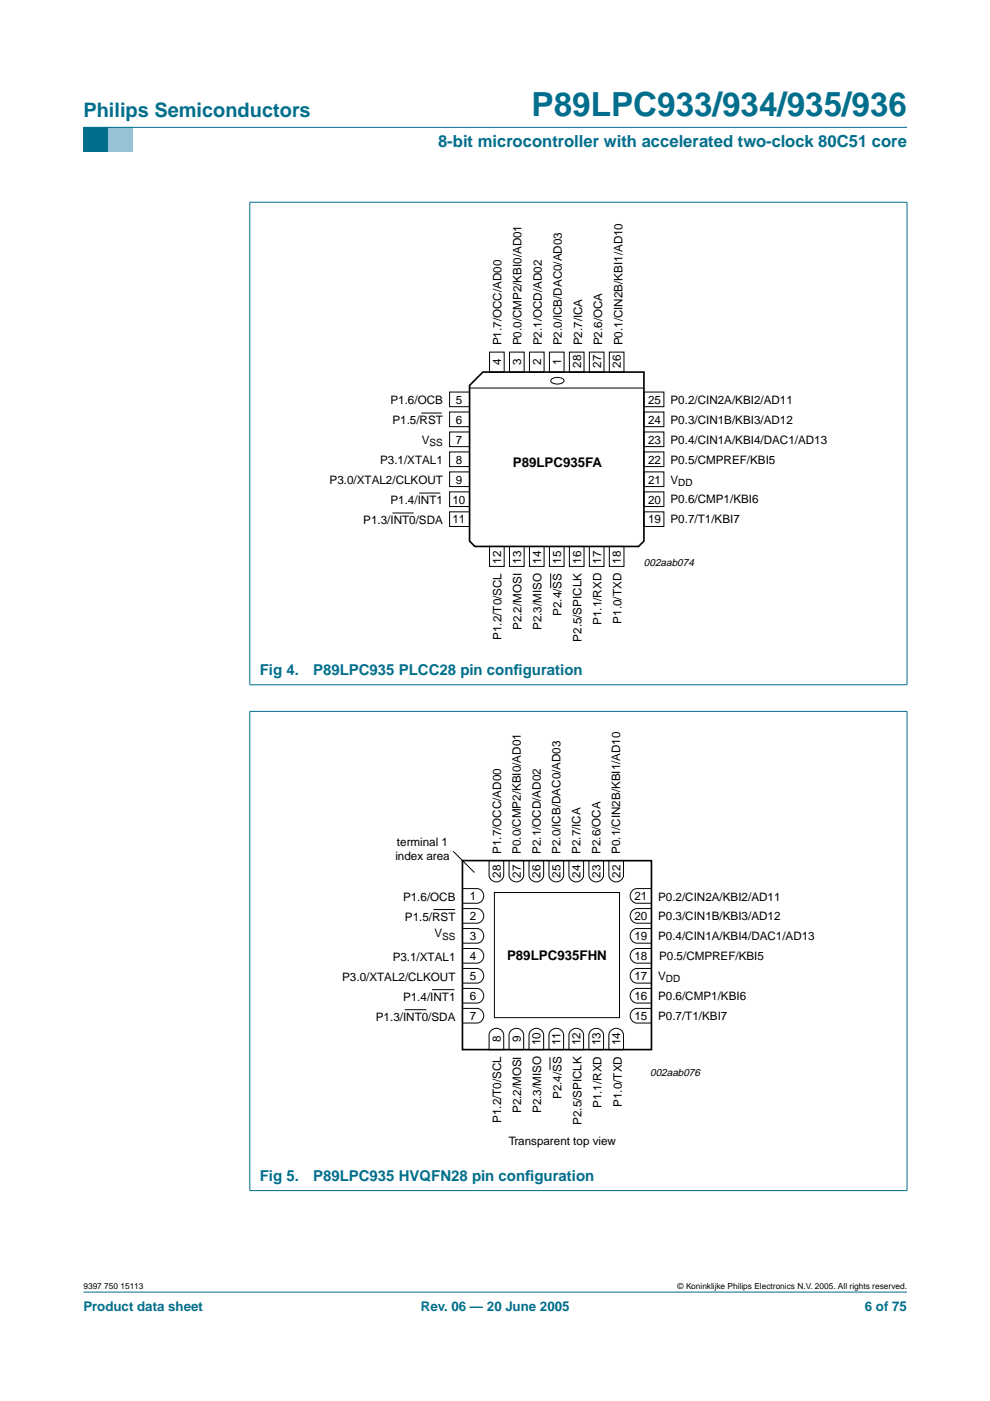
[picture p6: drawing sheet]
<svg xmlns="http://www.w3.org/2000/svg" width="210mm" height="297mm" viewBox="0 0 210 297" stroke-linecap="round" stroke-linejoin="round" font-family="sans-serif">
<path d="M17.7 273.9h174.6z" fill="#006e8c" stroke="#006e8c" stroke-width=".21"/>
<path d="M17.7 27h5.3v5.3h-5.3z" fill-rule="evenodd" fill="#006e8c"/>
<path d="M23 27h5.3v5.3h-5.3z" fill-rule="evenodd" fill="#96c4d6"/>
<g fill="#006e8c" stroke="#006e8c" stroke-width=".21">
<path d="M17.7 27h174.6z"/>
<path d="M53 42.9v102.2z"/>
<path d="M192.3 42.9v102.2z"/>
<path d="M52.9 42.9h139.5z"/>
<path d="M52.9 145.2h139.5z"/>
<path d="M53 150.9v101.5z"/>
<path d="M192.3 150.9v101.5z"/>
<path d="M52.9 150.8h139.5z"/>
<path d="M52.9 252.4h139.5z"/>
</g>
<g fill="none" stroke="#000" stroke-width=".21">
<path d="M103.8 74.7h3.1v4.2h-3.1zM108 74.7h3.1v4.2h-3.1zM112.3 74.7h3.1v4.2h-3.1zM116.5 74.7h3.1v4.2h-3.1zM120.7 74.7h3.1v4.2h-3.1zM125 74.7h3.1v4.2h-3.1zM129.2 74.7h3.1v4.2h-3.1zM95.3 83.1h4.3v3.1h-4.3zM95.3 87.4h4.3v3.1h-4.3zM95.3 91.6h4.3v3.1h-4.3zM95.3 95.8h4.3v3.1h-4.3zM116.8 80.5a2.1 2.1 0 0 1 2.7 0l.1 .2a1.76 1.76 0 0 1-2.8 0z"/>
<path d="M136.5 83.1h4.3v3.1h-4.3zM136.5 87.4h4.3v3.1h-4.3zM136.5 91.6h4.3v3.1h-4.3zM136.5 82.3h-36.9M136.5 95.8h4.3v3.1h-4.3zM95.3 100.1h4.3v3.1h-4.3zM95.3 104.3h4.3v3.1h-4.3zM95.3 108.5h4.3v3.1h-4.3zM103.8 115.9h3.1v4.2h-3.1zM108 115.9h3.1v4.2h-3.1zM112.3 115.9h3.1v4.2h-3.1zM116.5 115.9h3.1v4.2h-3.1z"/>
<path d="M120.7 115.9h3.1v4.2h-3.1zM125 115.9h3.1v4.2h-3.1zM129.2 115.9h3.1v4.2h-3.1zM136.5 100.1h4.3v3.1h-4.3zM136.5 104.3h4.3v3.1h-4.3zM136.5 108.5h4.3v3.1h-4.3z"/>
</g>
<path d="M102.4 78.9h34.1v35.8l-1.1 1.2h-34.7l-1.1-1.2v-33z" fill="none" stroke="#000" stroke-width=".35"/>
<g fill="#fff" stroke="#000" stroke-width=".21">
<path d="M89.3 87.6h4.3z"/>
<path d="M88.9 104.5h4.5z"/>
<path d="M83.2 108.8h4.5z"/>
</g>
<g fill="none" stroke="#000" stroke-width=".21">
<path d="M116.8 121.6v3.1M91.9 192.8h4.6M96.1 180.5l4.5 4.5M98.1 196.9h3.1a1.56 1.56 0 0 1 1.4 1.5 1.56 1.56 0 0 1-1.4 1.6h-3.1zM98.1 192.6h3.1a1.56 1.56 0 0 1 1.4 1.6 1.56 1.56 0 0 1-1.4 1.5h-3.1zM98.1 188.4h3.1a1.56 1.56 0 0 1 1.4 1.6 1.56 1.56 0 0 1-1.4 1.5h-3.1zM103.7 182.5h3.1v3.1a1.56 1.56 0 0 1-1.6 1.4 1.56 1.56 0 0 1-1.5-1.4zM104.8 189.2h26.6v26.6h-26.6zM107.9 182.5h3.1v3.1a1.56 1.56 0 0 1-1.5 1.4 1.56 1.56 0 0 1-1.6-1.4zM112.2 182.5h3.1v3.1a1.56 1.56 0 0 1-1.6 1.4 1.56 1.56 0 0 1-1.5-1.4zM116.4 182.5h3.1v3.1a1.56 1.56 0 0 1-1.6 1.4 1.56 1.56 0 0 1-1.5-1.4zM120.6 182.5h3.1v3.1a1.56 1.56 0 0 1-1.5 1.4 1.56 1.56 0 0 1-1.6-1.4z"/>
<path d="M124.9 182.5h3.1v3.1a1.56 1.56 0 0 1-1.6 1.4 1.56 1.56 0 0 1-1.5-1.4zM129.1 182.5h3.1v3.1a1.56 1.56 0 0 1-1.6 1.4 1.56 1.56 0 0 1-1.5-1.4zM134.2 197.2l.8-.3h3.1v3.1h-3.1a1.57 1.57 0 0 1-1.3-1.1 1.57 1.57 0 0 1 .5-1.7zM134.2 193l.8-.4h3.1v3.1h-3.1a1.57 1.57 0 0 1-1.3-1.1 1.57 1.57 0 0 1 .5-1.6zM134.2 188.7l.8-.3h3.1v3.1h-3.1a1.57 1.57 0 0 1-1.3-1.1 1.57 1.57 0 0 1 .5-1.7zM85.8 214.1h4.6M91.6 209.8h4.8M98.1 213.8h3.1a1.56 1.56 0 0 1 1.4 1.6 1.56 1.56 0 0 1-1.4 1.5h-3.1zM98.1 209.6h3.1a1.56 1.56 0 0 1 1.4 1.5 1.56 1.56 0 0 1-1.4 1.6h-3.1zM98.1 205.3h3.1a1.56 1.56 0 0 1 1.4 1.6 1.56 1.56 0 0 1-1.4 1.5h-3.1zM98.1 201.1h3.1a1.56 1.56 0 0 1 1.4 1.6 1.56 1.56 0 0 1-1.4 1.5h-3.1zM104 218.6a1.57 1.57 0 0 1 1.7-.5 1.57 1.57 0 0 1 1.1 1.3v3.1h-3.1v-3.1z"/>
<path d="M108.3 218.6a1.57 1.57 0 0 1 1.6-.5 1.57 1.57 0 0 1 1.1 1.3v3.1h-3.1v-3.1zM112.5 218.6a1.57 1.57 0 0 1 1.7-.5 1.57 1.57 0 0 1 1.1 1.3v3.1h-3.1v-3.1zM116.7 218.6a1.57 1.57 0 0 1 1.7-.5 1.57 1.57 0 0 1 1.1 1.3v3.1h-3.1v-3.1zM121 218.6a1.57 1.57 0 0 1 1.6-.5 1.57 1.57 0 0 1 1.1 1.3v3.1h-3.1v-3.1zM125.2 218.6a1.57 1.57 0 0 1 1.7-.5 1.57 1.57 0 0 1 1.1 1.3v3.1h-3.1v-3.1zM129.4 218.6a1.57 1.57 0 0 1 1.7-.5 1.57 1.57 0 0 1 1.1 1.3v3.1h-3.1v-3.1zM134.2 214.1l.8-.3h3.1v3.1h-3.1a1.57 1.57 0 0 1-1.3-1.1 1.57 1.57 0 0 1 .5-1.7zM134.2 209.9l.8-.3h3.1v3.1h-3.1a1.57 1.57 0 0 1-1.3-1.1 1.57 1.57 0 0 1 .5-1.7zM134.2 205.7l.8-.4h3.1v3.1h-3.1a1.57 1.57 0 0 1-1.3-1.1 1.57 1.57 0 0 1 .5-1.6zM134.2 201.4l.8-.3h3.1v3.1h-3.1a1.57 1.57 0 0 1-1.3-1.1 1.57 1.57 0 0 1 .5-1.7zM116.6 224.2v2.6"/>
</g>
<path d="M98.1 182.5h40v40h-40z" fill="none" stroke="#000" stroke-width=".35"/>
<text font-size="7.1" fill="#006e8c" x="112.7" y="24.7">P89LPC933/934/935/936</text>
<text font-size="4.2" fill="#006e8c" x="17.7" y="24.9">Philips Semiconductors</text>
<text font-size="3.5" fill="#006e8c" x="92.9" y="31.1">8-bit microcontroller with accelerated two-clock 80C51 core</text>
<g font-size="3.2" fill="#006e8c">
<text x="55.1" y="143.1">Fig 4.</text>
<text x="66.4" y="143.1">P89LPC935 PLCC28 pin conf</text>
<text x="108.9" y="143.1">iguration</text>
<text x="55.1" y="250.3">Fig 5.</text>
<text x="66.4" y="250.3">P89LPC935 HVQFN28 pin conf</text>
<text x="111.4" y="250.3">iguration</text>
</g>
<g font-size="2.8">
<text x="108.7" y="99.1">P89LPC935FA</text>
<text x="107.5" y="203.6">P89LPC935FHN</text>
</g>
<g font-size="2.8" fill="#006e8c">
<text x="17.7" y="278">Product data sheet</text>
<text x="89.2" y="278">Rev. 06 — 20 June 2005</text>
<text x="183.4" y="278">6 of 75</text>
</g>
<g font-size="2.5">
<text x="106.3" y="77.3" transform="rotate(-90 106.3 77.3)">4</text>
<text x="106.3" y="73.2" transform="rotate(-90 106.3 73.2)">P1.7/OCC/AD00</text>
<text x="110.5" y="77.3" transform="rotate(-90 110.5 77.3)">3</text>
<text x="110.6" y="73.2" transform="rotate(-90 110.6 73.2)">P0.0/CMP2/KBI0/AD01</text>
<text x="114.7" y="77.3" transform="rotate(-90 114.7 77.3)">2</text>
<text x="114.9" y="73.2" transform="rotate(-90 114.9 73.2)">P2.1/OCD/AD02</text>
<text x="119" y="77.3" transform="rotate(-90 119 77.3)">1</text>
<text x="119.1" y="73.2" transform="rotate(-90 119.1 73.2)">P2.0/ICB/DAC0/AD03</text>
<text x="123.4" y="73.2" transform="rotate(-90 123.4 73.2)">P2.7/ICA</text>
<text x="127.7" y="73.2" transform="rotate(-90 127.7 73.2)">P2.6/OCA</text>
<text x="132" y="73.2" transform="rotate(-90 132 73.2)">P0.1/CIN2B/KBI1/AD10</text>
<text x="123.2" y="78" transform="rotate(-90 123.2 78)">28</text>
<text x="127.4" y="78" transform="rotate(-90 127.4 78)">27</text>
<text x="131.7" y="78" transform="rotate(-90 131.7 78)">26</text>
<text x="82.8" y="85.7">P1.6/OCB</text>
<text x="83.2" y="89.9">P1.5/RST</text>
<text x="96.6" y="85.6">5</text>
<text x="96.6" y="89.8">6</text>
<text x="137.4" y="85.6">25</text>
<text x="137.4" y="89.8">24</text>
<text x="142.2" y="85.7">P0.2/CIN2A/KBI2/AD11</text>
<text x="142.2" y="89.9">P0.3/CIN1B/KBI3/AD12</text>
<text x="89.4" y="94.1">V</text>
<text x="96.6" y="94.1">7</text>
<text x="137.4" y="94.1">23</text>
<text x="142.2" y="94.1">P0.4/CIN1A/KBI4/DAC1/AD13</text>
<text x="80.6" y="98.4">P3.1/XTAL1</text>
<text x="96.6" y="98.3">8</text>
<text x="137.4" y="98.3">22</text>
<text x="142.2" y="98.3">P0.5/CMPREF/KBI5</text>
<text x="69.9" y="102.6">P3.0/XTAL2/CLKOUT</text>
<text x="82.8" y="106.8">P1.4/INT1</text>
<text x="95.9" y="106.8">10</text>
<text x="96.6" y="102.5">9</text>
<text x="137.4" y="102.5">21</text>
<text x="137.4" y="106.8">20</text>
<text x="142.2" y="102.5">V</text>
<text x="142.2" y="106.7">P0.6/CMP1/KBI6</text>
<text x="77" y="111">P1.3/INT0/SDA</text>
<text x="95.9" y="111">11</text>
<text x="137.4" y="111">19</text>
<text x="142.2" y="111">P0.7/T1/KBI7</text>
<text x="106.3" y="119.5" transform="rotate(-90 106.3 119.5)">12</text>
<text x="110.5" y="119.5" transform="rotate(-90 110.5 119.5)">13</text>
<text x="114.7" y="119.5" transform="rotate(-90 114.7 119.5)">14</text>
<text x="119" y="119.5" transform="rotate(-90 119 119.5)">15</text>
<text x="123.2" y="119.5" transform="rotate(-90 123.2 119.5)">16</text>
<text x="127.4" y="119.5" transform="rotate(-90 127.4 119.5)">17</text>
<text x="131.7" y="119.5" transform="rotate(-90 131.7 119.5)">18</text>
<text x="119.1" y="130.6" transform="rotate(-90 119.1 130.6)">P2.4/SS</text>
<text x="106.3" y="135.6" transform="rotate(-90 106.3 135.6)">P1.2/T0/SCL</text>
<text x="110.6" y="133.6" transform="rotate(-90 110.6 133.6)">P2.2/MOSI</text>
<text x="114.8" y="133.6" transform="rotate(-90 114.8 133.6)">P2.3/MISO</text>
<text x="123.3" y="136.1" transform="rotate(-90 123.3 136.1)">P2.5/SPICLK</text>
<text x="127.6" y="132.5" transform="rotate(-90 127.6 132.5)">P1.1/RXD</text>
<text x="131.8" y="132.2" transform="rotate(-90 131.8 132.2)">P1.0/TXD</text>
<text x="84.2" y="179.4">terminal 1</text>
<text x="83.8" y="182.4">index area</text>
<text x="106.2" y="181.1" transform="rotate(-90 106.2 181.1)">P1.7/OCC/AD00</text>
<text x="110.4" y="181.1" transform="rotate(-90 110.4 181.1)">P0.0/CMP2/KBI0/AD01</text>
<text x="114.7" y="181.1" transform="rotate(-90 114.7 181.1)">P2.1/OCD/AD02</text>
<text x="118.9" y="181.1" transform="rotate(-90 118.9 181.1)">P2.0/ICB/DAC0/AD03</text>
<text x="123.1" y="181.1" transform="rotate(-90 123.1 181.1)">P2.7/ICA</text>
<text x="127.3" y="181.1" transform="rotate(-90 127.3 181.1)">P2.6/OCA</text>
<text x="131.5" y="181.1" transform="rotate(-90 131.5 181.1)">P0.1/CIN2B/KBI1/AD10</text>
<text x="85.5" y="191">P1.6/OCB</text>
<text x="99.6" y="190.9">1</text>
<text x="106.2" y="186.1" transform="rotate(-90 106.2 186.1)">28</text>
<text x="110.4" y="186.1" transform="rotate(-90 110.4 186.1)">27</text>
<text x="114.6" y="186.1" transform="rotate(-90 114.6 186.1)">26</text>
<text x="118.9" y="186.1" transform="rotate(-90 118.9 186.1)">25</text>
<text x="123.1" y="186.1" transform="rotate(-90 123.1 186.1)">24</text>
<text x="127.3" y="186.1" transform="rotate(-90 127.3 186.1)">23</text>
<text x="131.6" y="186.1" transform="rotate(-90 131.6 186.1)">22</text>
<text x="134.5" y="190.9">21</text>
<text x="139.5" y="190.9">P0.2/CIN2A/KBI2/AD11</text>
<text x="85.9" y="195.3">P1.5/RST</text>
<text x="99.6" y="195.1">2</text>
<text x="134.5" y="195.1">20</text>
<text x="139.5" y="195.1">P0.3/CIN1B/KBI3/AD12</text>
<text x="83.3" y="203.7">P3.1/XTAL1</text>
<text x="92.1" y="198.8">V</text>
<text x="99.6" y="203.6">4</text>
<text x="99.6" y="199.3">3</text>
<text x="134.5" y="203.6">18</text>
<text x="134.5" y="199.3">19</text>
<text x="139.5" y="199.3">P0.4/CIN1A/KBI4/DAC1/AD13</text>
<text x="139.8" y="203.5">P0.5/CMPREF/KBI5</text>
<text x="72.6" y="208">P3.0/XTAL2/CLKOUT</text>
<text x="99.6" y="207.8">5</text>
<text x="134.5" y="207.8">17</text>
<text x="139.5" y="207.8">V</text>
<text x="85.5" y="212.2">P1.4/INT1</text>
<text x="99.6" y="212">6</text>
<text x="134.5" y="212">16</text>
<text x="139.5" y="212">P0.6/CMP1/KBI6</text>
<text x="79.7" y="216.5">P1.3/INT0/SDA</text>
<text x="99.6" y="216.3">7</text>
<text x="106.2" y="221" transform="rotate(-90 106.2 221)">8</text>
<text x="110.4" y="221" transform="rotate(-90 110.4 221)">9</text>
<text x="114.6" y="221.7" transform="rotate(-90 114.6 221.7)">10</text>
<text x="118.9" y="221.7" transform="rotate(-90 118.9 221.7)">11</text>
<text x="123.1" y="221.7" transform="rotate(-90 123.1 221.7)">12</text>
<text x="127.3" y="221.7" transform="rotate(-90 127.3 221.7)">13</text>
<text x="131.6" y="221.7" transform="rotate(-90 131.6 221.7)">14</text>
<text x="134.5" y="216.3">15</text>
<text x="139.5" y="216.2">P0.7/T1/KBI7</text>
<text x="119" y="233" transform="rotate(-90 119 233)">P2.4/SS</text>
<text x="106.2" y="238.1" transform="rotate(-90 106.2 238.1)">P1.2/T0/SCL</text>
<text x="110.5" y="236" transform="rotate(-90 110.5 236)">P2.2/MOSI</text>
<text x="114.8" y="236" transform="rotate(-90 114.8 236)">P2.3/MISO</text>
<text x="123.3" y="238.5" transform="rotate(-90 123.3 238.5)">P2.5/SPICLK</text>
<text x="127.6" y="234.9" transform="rotate(-90 127.6 234.9)">P1.1/RXD</text>
<text x="131.8" y="234.7" transform="rotate(-90 131.8 234.7)">P1.0/TXD</text>
<text x="107.9" y="242.9">Transparent top view</text>
</g>
<g font-size="2.2">
<text x="136.5" y="120.1">002aab074</text>
<text x="137.8" y="228.2">002aab076</text>
</g>
<g font-size="2.1">
<text x="91.1" y="94.6">SS</text>
<text x="143.8" y="103">DD</text>
<text x="93.7" y="199.3">SS</text>
<text x="141.2" y="208.3">DD</text>
</g>
<g font-size="1.8">
<text x="17.7" y="273.4">9397 750 15113</text>
<text x="143.7" y="273.4">© Koninklijke Philips Electronics N.V. 2005. All rights reserved.</text>
</g>
</svg>
